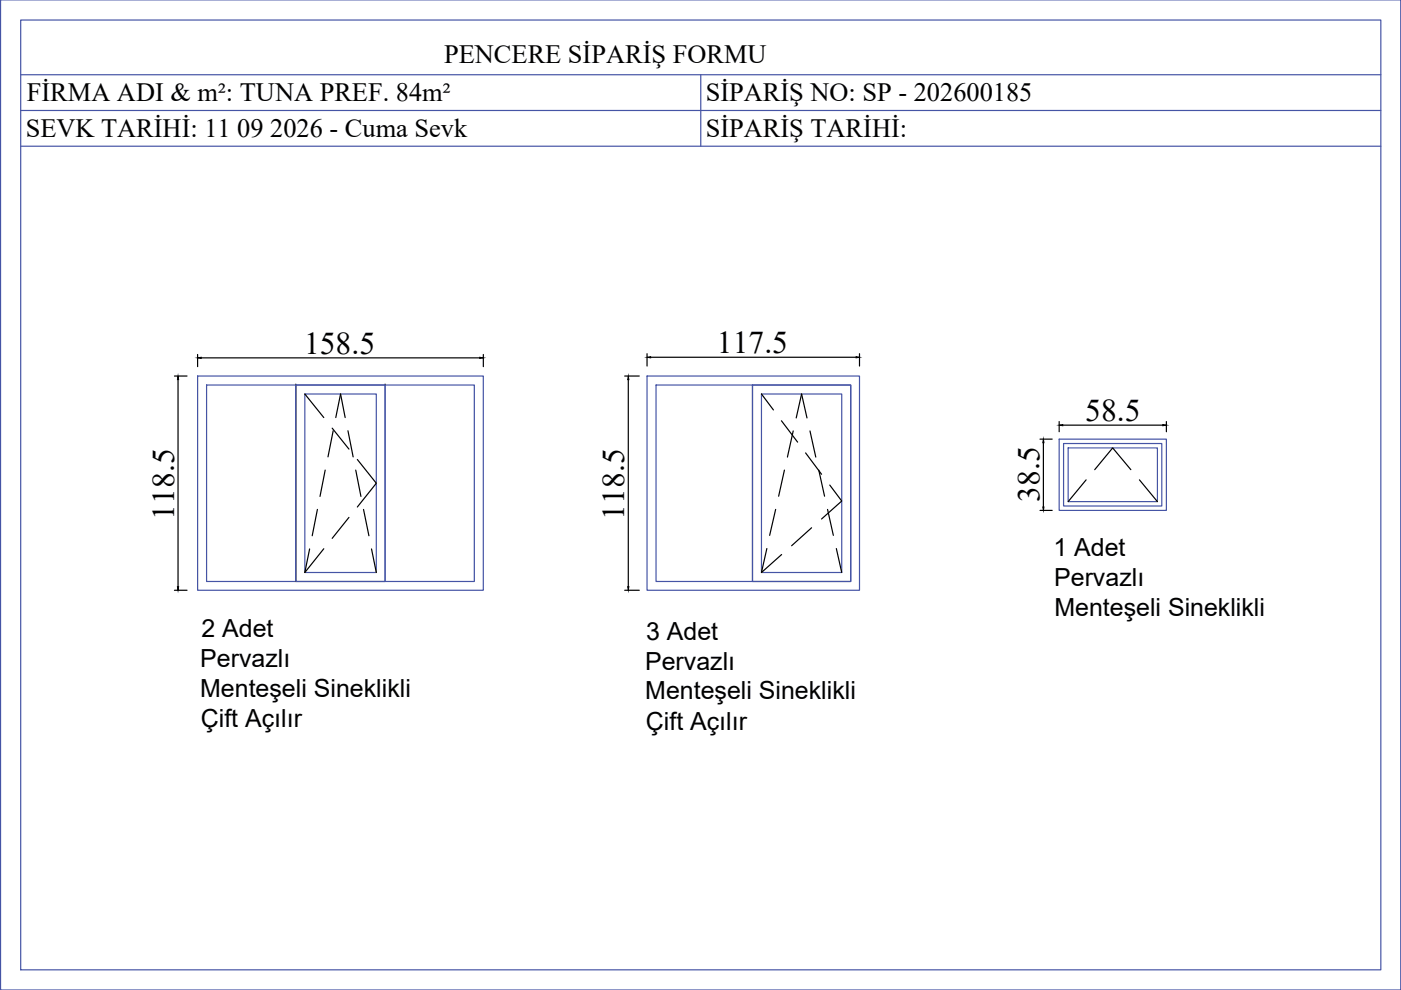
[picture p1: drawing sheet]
<svg xmlns="http://www.w3.org/2000/svg" width="297mm" height="210mm" viewBox="0 0 297 210" stroke-linecap="round" stroke-linejoin="round" font-family="sans-serif">
<!-- layer: KAPI-PEN -->
<g fill="none" stroke="#4554a5" stroke-width=".25">
<path d="M.1 0h296.9v209.9h-296.9zM297 0v209.9M4.4 4.2h288.4v201.4h-288.4zM4.4 15.8h288.4M148.6 15.8v15.2M4.4 23.4h288.4M4.4 31h288.4M41.9 79.7h60.6v45.5h-60.6zM137.2 79.7h45v45.5h-45zM43.8 81.6h56.8v41.7h-56.8zM62.7 81.6h18.9v41.7h-18.9zM64.6 83.5h15.2v37.9h-15.2z"/>
<path d="M81.6 81.6v41.7M139.1 81.6h41.3v41.7h-41.3zM159.5 81.6v41.7h20.9v-41.7h-20.9v41.7M161.4 83.5h17.1v37.9h-17.1zM224.6 93.1h22.7v15.1h-22.7zM225.5 94h20.8v13.3h-20.8zM226.5 95h18.9v11.4h-18.9z"/>
</g>
<!-- layer: Block1 -->
<path d="M62.7 81.6h.1M81.6 81.6h.1" fill="none" stroke="#000" stroke-width=".21"/>
<g fill="none" stroke="#000" stroke-width=".25">
<path d="M62.7 81.6v41.7M64.6 83.5l4.1 5M68.9 99.7l-1.1 5.6M70.4 90.8l3.6 4.4M70.6 91.3l-1.1 5.6M71.2 88.5l1-5 1 5M73.8 91.3l1.1 5.6M75.4 99.7l1.1 5.6M75.8 97.4l4 5.1-4 5M161.4 83.5l2.6 3.4M165.7 89.2l3.4 4.5M166.3 99.7l-1.2 5.5"/>
<path d="M168.2 91.4l-1.3 5.5M168.8 88.6l1.2-5.1 1.1 5.1M170.8 96l3.4 4.6M171.7 91.4l1.3 5.5M173.6 99.7l1.2 5.5M232.1 99.6l3.8-4.6 3.9 4.6M67.3 108l-1.1 5.6M68.7 116.3l-4.1 5.1 1-5M74 109.7l-3.6 4.4M77.1 108l1.1 5.6M78.8 116.4l1 5M162.6 116.3l-1.2 5.1 4.3-3.8"/>
<path d="M164.5 108l-1.3 5.5M172.1 111.9l-4.3 3.8M175.5 108l1.2 5.5M175.9 102.8l2.6 3.4-4.3 3.8M177.3 116.3l1.2 5.1M230.3 101.7l-3.8 4.7M241.6 101.7l3.8 4.7"/>
</g>
<!-- layer: 0 -->
<g fill="none" stroke="#000" stroke-width=".25">
<path d="M37 79.7h2.7M41.9 75.2v2.5M42.7 75.9h59M102.5 75.2v2.5M132.4 79.7h3.1M137.2 75v2.6M138 75.7h43.5M182.2 75v2.6M37.7 80.5v43.9M133.2 80.5v43.9M220.5 93.1h2.6M221.2 93.9v13.6"/>
<path d="M224.6 89.4v2.1M225.3 90.1h21.2M247.3 89.4v2.1M220.5 108.2h2.6M37 125.2h2.7M132.4 125.2h3.1"/>
</g>
<path d="M41.9 75.9l.8-.2v.3zM101.7 75.7l.8 .2-.8 .1zM137.2 75.7l.8-.1v.3zM181.5 75.6l.7 .1-.7 .2zM37.7 79.7l.2 .8h-.3zM133.2 79.7l.1 .8h-.2zM221.2 93.1l.1 .8h-.2zM224.6 90.1l.7-.1v.3zM246.5 90l.8 .1-.8 .2zM221.1 107.5h.2l-.1 .7zM37.6 124.4h.3l-.2 .8zM133.1 124.4h.2l-.1 .8z" fill="#000" stroke="#000" stroke-width=".21"/>
<g font-size="6.7">
<text x="64.5" y="75">158.5</text>
<text x="152" y="74.9">117.5</text>
<text x="230.1" y="89.3">58.5</text>
<text x="220.4" y="106.4" transform="rotate(-90 220.4 106.4)">38.5</text>
<text x="36.9" y="110.2" transform="rotate(-90 36.9 110.2)">118.5</text>
<text x="132.4" y="110.2" transform="rotate(-90 132.4 110.2)">118.5</text>
</g>
<g font-size="5.6">
<text x="94.2" y="13.4">PENCERE SİPARİŞ FORMU</text>
<text x="5.7" y="21.5">FİRMA ADI &amp; m²: TUNA PREF. 84m²</text>
<text x="149.6" y="21.5">SİPARİŞ NO: SP - 202600185</text>
<text x="5.4" y="29.1">SEVK TARİHİ: 11 09 2026 - Cuma Sevk</text>
<text x="149.6" y="29.1">SİPARİŞ TARİHİ:</text>
</g>
<g font-size="5.3">
<text x="223.3" y="117.9">1 Adet</text>
<text x="223.5" y="124.2">Pervazlı</text>
<text x="223.5" y="130.6">Menteşeli Sineklikli</text>
<text x="42.7" y="135.1">2 Adet</text>
<text x="137" y="135.7">3 Adet</text>
<text x="42.4" y="141.4">Pervazlı</text>
<text x="136.8" y="142">Pervazlı</text>
<text x="42.4" y="147.8">Menteşeli Sineklikli</text>
<text x="136.8" y="148.3">Menteşeli Sineklikli</text>
<text x="42.6" y="154.1">Çift Açılır</text>
<text x="136.9" y="154.7">Çift Açılır</text>
</g>
</svg>
